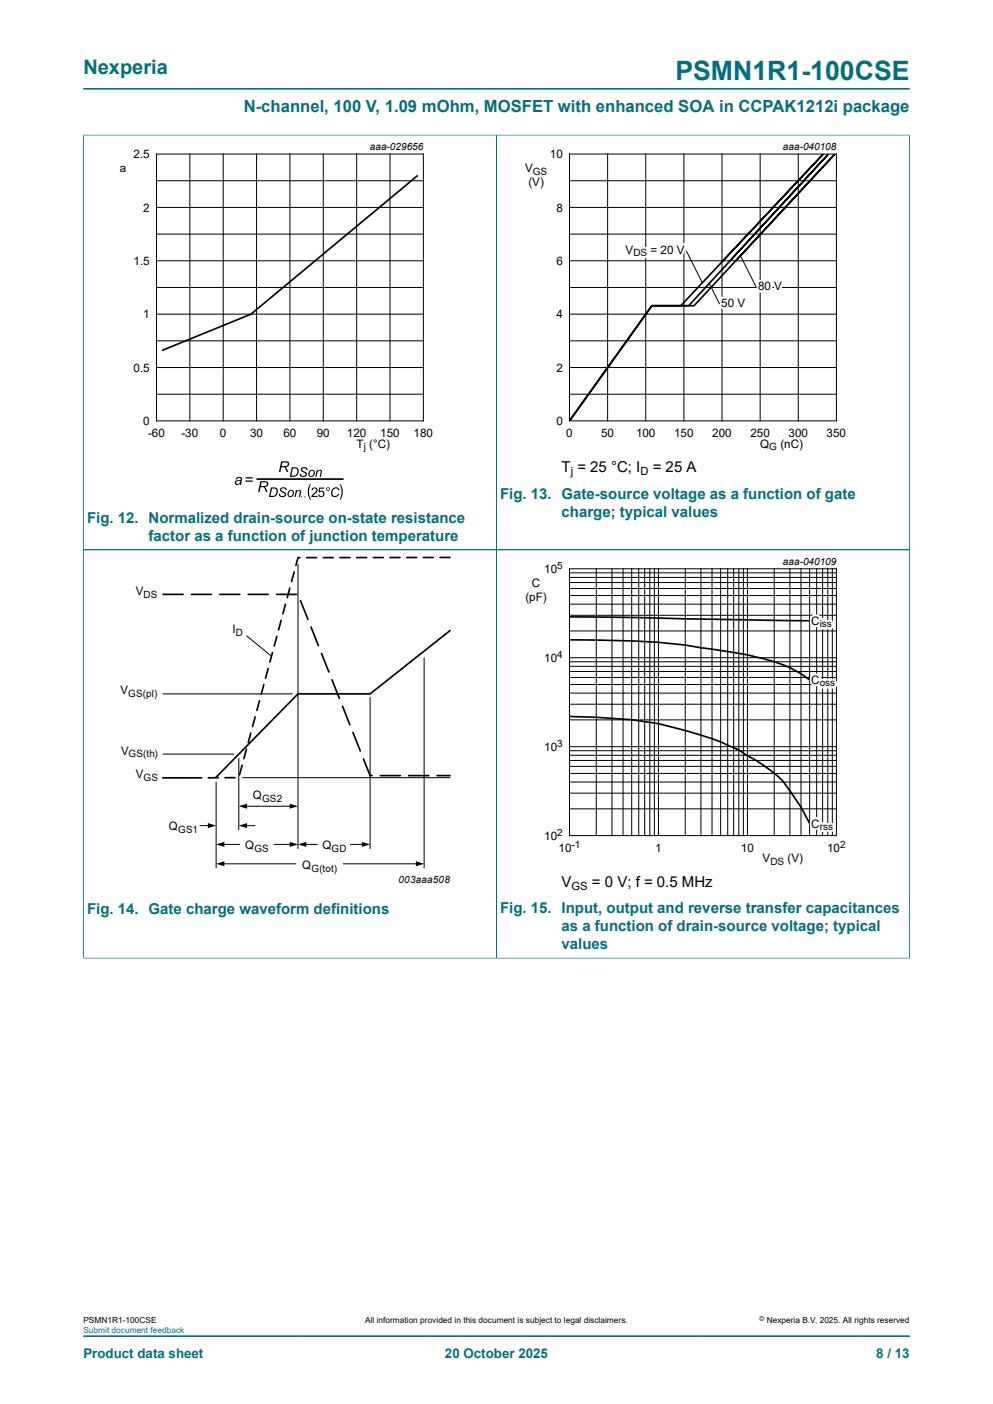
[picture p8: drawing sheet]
<svg xmlns="http://www.w3.org/2000/svg" width="210mm" height="297mm" viewBox="0 0 210 297" stroke-linecap="round" stroke-linejoin="round" font-family="sans-serif">
<path d="M17.6 18.8h174.8M17.6 28.6h174.8M17.6 28.5v174.3M105 28.6v174.1M192.3 28.5v174.3M17.6 116.3h174.7M17.6 202.7h174.8M17.6 282.6h174.8" fill="none" stroke="#036f7b" stroke-width=".21"/>
<g fill="none" stroke="#000" stroke-width=".21">
<path d="M33.1 32.6h56.4v56.4h-56.4zM33.1 38.2h56.4M40.1 32.6v56.4M47.2 32.6v56.4M54.3 32.6v56.4M61.3 32.6v56.4M68.4 32.6v56.4M75.4 32.6v56.4M82.5 32.6v56.4M120.4 32.6h56.5v56.4h-56.5zM120.4 38.2h56.5M128.5 32.6v56.4"/>
<path d="M136.6 32.6v56.4M144.6 32.6v56.4M152.7 32.6v56.4M160.8 32.6v56.4M168.8 32.6v56.4M33.1 55.2h56.4M33.1 49.5h56.4M33.1 43.9h56.4M120.4 55.2h56.5M120.4 49.5h56.5M120.4 43.9h56.5M145.1 53.1l3.4 6.7"/>
<path d="M150 59.9l2.2 4.4M156.6 54.1l3.3 6.7M33.1 77.7h56.4M33.1 72.1h56.4M33.1 66.5h56.4M33.1 60.8h56.4M120.4 77.7h56.5M120.4 72.1h56.5M120.4 66.5h56.5M120.4 60.8h56.5M33.1 83.4h56.4M120.4 83.4h56.5"/>
<path d="M63 119.3v60.2M52.2 134.5l5.2 4.3M89.7 139.2v44.4M120.4 120.3h56.5v56.5h-56.5zM120.4 140h56.5M120.4 139.1h56.5M120.4 133.5h56.5M120.4 130.2h56.5M120.4 127.8h56.5M120.4 126h56.5M120.4 124.5h56.5M120.4 123.2h56.5"/>
<path d="M120.4 122.1h56.5M120.4 121.2h56.5M126.1 120.3v56.5M129.4 120.3v56.5M131.8 120.3v56.5M133.6 120.3v56.5M135.1 120.3v56.5M136.3 120.3v56.5M137.4 120.3v56.5M138.4 120.3v56.5M139.3 120.3v56.5M144.9 120.3v56.5"/>
<path d="M148.2 120.3v56.5M150.6 120.3v56.5M152.4 120.3v56.5M153.9 120.3v56.5M155.2 120.3v56.5M156.2 120.3v56.5M157.2 120.3v56.5M158.1 120.3v56.5M163.7 120.3v56.5M167 120.3v56.5M169.4 120.3v56.5M171.2 120.3v56.5"/>
<path d="M172.7 120.3v56.5M174 120.3v56.5M175.1 120.3v56.5M176 120.3v56.5M34.5 159.5h15M34.5 146.8h27.3M78.3 147.5v32M120.4 159.8h56.5M120.4 158.8h56.5M120.4 157.9h56.5M120.4 152.3h56.5M120.4 149h56.5"/>
<path d="M120.4 146.6h56.5M120.4 144.8h56.5M120.4 143.3h56.5M120.4 142h56.5M120.4 141h56.5M42.3 174.7h2M45.7 165.5v18.1M47.1 178.6h3.6M50.5 160.4v15.1M51.3 164.5h43.9M51.9 174.7h2M51.9 170.6h9.7"/>
<path d="M58 178.6h3.6M64.4 178.6h2.7M74.1 178.6h2.8M120.4 171.1h56.5M120.4 167.8h56.5M120.4 165.4h56.5M120.4 163.6h56.5M120.4 162.1h56.5M120.4 160.9h56.5M47.1 182.7h15.5M72.6 182.7h15.7"/>
</g>
<g fill="none" stroke="#000" stroke-width=".35">
<path d="M88.4 37.1l-35.3 29.4-18.8 7.6M152.9 55.2l21.2-22.6-30.1 32.1h-6.1l-17.5 24.3M154.4 55.2l20.8-22.6-29.6 32.1h-7.7l-17.5 24.3M155.6 55.2l21-22.6-29.8 32.1h-8.9l-17.5 24.3M54.4 101.3h18.1M63.4 118h-.4l-.4 1.6M64.8 118h2.1M70.5 118h-2.1M74 118h-2.1M75.4 117.9h2.1M81.1 117.9h-2.2M84.6 117.9h-2.1"/>
<path d="M86 117.9h2.1M91.6 117.9h-2.1M95.2 117.9h-2.1M34.5 125.7h4.2M40.5 125.7h4.2M46.5 125.7h4.2M52.5 125.7h4.2M57.6 138l-.5 2.1M58.5 125.7h4.2M58.5 134.6l-.5 2.1M59.5 131.2l-.6 2.1M60.4 127.8l-.6 2"/>
<path d="M61.3 124.4l-.6 2M62.2 121l-.5 2M63.6 127.1l1.5 3.9M65.8 132.7l1.5 3.9M68 138.2l1.6 4M95.2 133.4l-16.9 13.4h-15.3l-17.3 17.6M120.4 130.5l50.8 .8M120.4 135.3a206.3 206.3 0 0 1 24.5 1.2l3.3 .5a91.5 91.5 0 0 1 15.9 3.1l1.1 .4a19.5 19.5 0 0 1 6 3.3M52.1 158.5l-.5 2M53 155.1l-.5 2M54 151.6l-.6 2.1M54.9 148.2l-.6 2.1"/>
<path d="M55.8 144.8l-.6 2.1M56.7 141.4l-.5 2.1M70.2 143.8l1.6 3.9M72.4 149.4l1.6 3.9M74.6 154.9l1.6 4M120.4 151.6l5.7 .1a72.5 72.5 0 0 1 24.5 4.6l5.6 2.3 1.9 1.3a27.4 27.4 0 0 1 7.1 5 52.3 52.3 0 0 1 6 9.3M34.5 164.5h5.9M42.7 164.5h-2.2M46.2 164.5h-2.1M49.7 164.5h-2.1M51.2 161.9l-.5 2M76.9 160.5l1.4 3.6h.4"/>
<path d="M80.4 164.1h4.3M86.4 164.1h4.3M92.4 164.1h2.8"/>
</g>
<g fill="#000">
<path d="M59.4 103.2a.76 .76 0 0 1 1.3 .5l-.3-.1a.45 .45 0 0 0-.5-.3 .45 .45 0 0 0-.4 .4l.1 .1a.75 .75 0 0 1 .8 1.1 .82 .82 0 0 1-.8 .3 .82 .82 0 0 1-.6-.7h.2a.48 .48 0 0 0 .5 .4 .48 .48 0 0 0 .5-.5 1.05 1.05 0 0 1-1-.9zM62.6 103.7h.2v.2a.47 .47 0 0 1 .6-.3 .47 .47 0 0 1 .2 .6l-.1 .9h-.3l.2-1.2a.49 .49 0 0 0-.5 .1 .49 .49 0 0 0-.2 .4l-.2 .7h-.2zM63.8 99a.76 .76 0 0 1 1.3 .4h-.3a.45 .45 0 0 0-.5-.4 .45 .45 0 0 0-.4 .5l.2 .1a.75 .75 0 0 1 .7 1 .82 .82 0 0 1-.8 .3 .82 .82 0 0 1-.6-.7h.2a.48 .48 0 0 0 .5 .5 .48 .48 0 0 0 .5-.5 1.05 1.05 0 0 1-1-1zM65.6 102.4h.2l-.3 .7a3.6 3.6 0 0 0 .3 2.6h-.2a3.1 3.1 0 0 1 0-3.3zM67 99.4h.2v.3a.47 .47 0 0 1 .6-.3 .47 .47 0 0 1 .2 .6l-.1 .9h-.3l.2-1.2a.49 .49 0 0 0-.5 0 .49 .49 0 0 0-.2 .5l-.2 .7h-.2zM70.3 103.4a.83 .83 0 0 1 .9-.3 .83 .83 0 0 1 .6 .6h-.2a.7 .7 0 0 0-1-.3 .7 .7 0 0 0-.3 .9 .59 .59 0 0 0 .5 .7 .59 .59 0 0 0 .7-.6l.2 .1a.92 .92 0 0 1-1.3 .6 .92 .92 0 0 1-.2-1.5zM71.8 102.4h.2a3.1 3.1 0 0 1 0 3.3h-.2a3.6 3.6 0 0 0 0-3.3zM44 174.1l1.7 .6-1.7 .5zM45.7 178.6l1.8-.5v1zM50.5 174.7l1.7-.6v1.1zM50.5 170.6l1.7-.6v1.1zM61.3 170l1.7 .6-1.7 .5z"/>
<path d="M61.3 178.1l1.7 .5-1.7 .5zM63 178.6l1.8-.5v1zM76.5 178.1l1.8 .5-1.8 .5zM45.7 182.7l1.8-.5v1.1zM87.9 182.2l1.8 .5-1.8 .6z"/>
<path d="M59.5 97.6h.9a.64 .64 0 0 1 .8 .6 .64 .64 0 0 1-.8 .6l.6 1.1h-.4l-.1-.5a.71 .71 0 0 0-1-.5l-.2 1h-.3zM59.7 97.8l-.1 .8a1.02 1.02 0 0 0 1.3-.3l-.2-.4z"/>
<path d="M50 101.1a.66 .66 0 0 1 .8-.2 .66 .66 0 0 1 .4 .7l-.1 1h-.3l-.1-.3a.55 .55 0 0 1-.8 .2 .55 .55 0 0 1 .1-.9l.9-.1a.39 .39 0 0 0-.3-.4 .39 .39 0 0 0-.5 .3h-.3zM50 101.9a.38 .38 0 0 0 .3 .5 .38 .38 0 0 0 .4-.3l.1-.4z"/>
<path d="M51.9 101h1.5v.2h-1.5zM51.9 101.6h1.5v.3h-1.5z"/>
<path d="M55.1 101.8h.9a.64 .64 0 0 1 .8 .6 .64 .64 0 0 1-.8 .6l.6 1.1h-.4l-.1-.5a.71 .71 0 0 0-1-.5l-.2 1h-.3zM55.3 102l-.1 .8a1.02 1.02 0 0 0 1.2-.3l-.1-.4z"/>
<path d="M57.3 103.1h.6a1.01 1.01 0 0 1 .9 1 1.01 1.01 0 0 1-.9 1h-1zM57.5 103.3l-.3 1.6a.93 .93 0 0 0 1.1-.4 .93 .93 0 0 0-.1-1.1z"/>
<path d="M61 103.9a.73 .73 0 0 1 1.2 .2 .73 .73 0 0 1-.6 1 .7 .7 0 0 1-.8-.4 .7 .7 0 0 1 .2-.8zM61.3 104a.5 .5 0 0 0-.3 .6 .5 .5 0 0 0 .6 .3l.2-.1a.47 .47 0 0 0 .1-.7 .47 .47 0 0 0-.6-.1z"/>
<path d="M61.7 98.8h.6a1.01 1.01 0 0 1 .9 1 1.01 1.01 0 0 1-.9 1l-1 .1zM61.9 99.1l-.3 1.5a.93 .93 0 0 0 1.1-.3 .93 .93 0 0 0-.1-1.2z"/>
<path d="M65.5 99.6a.73 .73 0 0 1 1.1 .3 .73 .73 0 0 1-.6 1 .7 .7 0 0 1-.8-.4 .7 .7 0 0 1 .3-.9zM65.7 99.7a.5 .5 0 0 0-.3 .6 .5 .5 0 0 0 .6 .3l.2-.1a.47 .47 0 0 0 .1-.6 .47 .47 0 0 0-.6-.2z"/>
<path d="M66.1 103.3a.66 .66 0 0 1 1 .1 .66 .66 0 0 1-.4 1l-.5 .5h1v.2h-1.4l.3-.5a1.11 1.11 0 0 0 .7-1.2l-.4-.1-.3 .4h-.2zM67.5 103.1h1v.3h-.8l-.1 .5a.67 .67 0 0 1 1 .3 .67 .67 0 0 1-.5 .9 .67 .67 0 0 1-.8-.5h.2a.44 .44 0 0 0 .7 .2 .44 .44 0 0 0 .1-.7 .44 .44 0 0 0-.7 0l-.3 .1z"/>
<path d="M69 103.5a.4 .4 0 0 1 .8 0 .4 .4 0 0 1-.8 0zM69.1 103.5a.25 .25 0 0 0 .5 0 .25 .25 0 0 0-.5 0z"/>
</g>
<path d="M20.4 118.7h81.8v66.4h-81.8z" fill="none" stroke="#fefefe" stroke-width=".21"/>
<text font-size="5.6" fill="#036f7b" x="142.8" y="16.8">PSMN1R1-100CSE</text>
<text font-size="4.2" fill="#036f7b" x="17.6" y="15.6">Nexperia</text>
<text font-size="3.5" fill="#036f7b" x="51.5" y="23.7">N-channel, 100 V, 1.09 mOhm, MOSFET with enhanced SOA in CCPAK1212i package</text>
<g font-size="3.2">
<text x="118.8" y="99.9">T = 25 °C; I</text>
<text x="138" y="99.9">= 25 A</text>
<text x="118.8" y="187.6">V</text>
<text x="125.2" y="187.6">= 0 V; f = 0.5 MHz</text>
</g>
<g font-size="3.2" fill="#036f7b">
<text x="105.8" y="105.5">Fig. 13. Gate-source voltage as a function of gate</text>
<text x="18.4" y="110.6">Fig. 12. Normalized drain-source on-state resistance</text>
<text x="118.8" y="109.3">charge; typical values</text>
<text x="31.4" y="114.4">factor as a function of junction temperature</text>
<text x="18.4" y="193.3">Fig. 14. Gate charge waveform definitions</text>
<text x="105.8" y="193.2">Fig. 15. Input, output and reverse transfer capacitances</text>
<text x="118.8" y="197">as a function of drain-source voltage; typical</text>
<text x="118.8" y="200.8">values</text>
</g>
<g font-size="2.8" fill="#036f7b">
<text x="17.6" y="287.2">Product data sheet</text>
<text x="94.1" y="287.2">20 October 2025</text>
<text x="185.3" y="287.2">8 / 13</text>
</g>
<g font-size="2.5">
<text x="28.2" y="33.5">2.5</text>
<text x="116.3" y="33.5">10</text>
<text x="25.3" y="36.5">a</text>
<text x="111" y="36.5">V</text>
<text x="111.7" y="39.4">(V)</text>
<text x="30.3" y="44.8">2</text>
<text x="117.7" y="44.8">8</text>
<text x="132.3" y="53.7">V</text>
<text x="137.6" y="53.7">= 20 V</text>
<text x="28.2" y="56">1.5</text>
<text x="117.7" y="56">6</text>
<text x="152.5" y="65">50 V</text>
<text x="160.3" y="61.4">80 V</text>
<text x="30.3" y="67.3">1</text>
<text x="117.7" y="67.3">4</text>
<text x="28.2" y="78.6">0.5</text>
<text x="117.7" y="78.6">2</text>
<text x="30.3" y="89.9">0</text>
<text x="117.7" y="89.9">0</text>
<text x="31.3" y="92.4">-60</text>
<text x="38.4" y="92.4">-30</text>
<text x="46.5" y="92.4">0</text>
<text x="52.9" y="92.4">30</text>
<text x="59.9" y="92.4">60</text>
<text x="67" y="92.4">90</text>
<text x="73.4" y="92.4">120</text>
<text x="75.4" y="94.7">T (°C)</text>
<text x="80.4" y="92.4">150</text>
<text x="87.5" y="92.4">180</text>
<text x="119.8" y="92.4">0</text>
<text x="127.1" y="92.4">50</text>
<text x="134.5" y="92.4">100</text>
<text x="142.6" y="92.4">150</text>
<text x="150.6" y="92.4">200</text>
<text x="158.7" y="92.4">250</text>
<text x="160.8" y="94.7">Q</text>
<text x="165" y="94.7">(nC)</text>
<text x="166.8" y="92.4">300</text>
<text x="174.8" y="92.4">350</text>
<text x="28.7" y="125.8">V</text>
<text x="112.5" y="124.2">C</text>
<text x="115.1" y="121.2">10</text>
<text x="111.1" y="127.2">(pF)</text>
<text x="49.1" y="134">I</text>
<text x="171.6" y="132.2">C</text>
<text x="115.1" y="140">10</text>
<text x="25.5" y="146.7">V</text>
<text x="171.6" y="144.7">C</text>
<text x="25.6" y="159.6">V</text>
<text x="115.1" y="158.8">10</text>
<text x="28.8" y="164.6">V</text>
<text x="53.5" y="168.9">Q</text>
<text x="35.7" y="175.6">Q</text>
<text x="51.8" y="179.7">Q</text>
<text x="68.2" y="179.7">Q</text>
<text x="115.1" y="177.6">10</text>
<text x="171.6" y="175.1">C</text>
<text x="63.9" y="183.8">Q</text>
<text x="118.1" y="180.1">10</text>
<text x="138.6" y="180.1">1</text>
<text x="156.7" y="180.1">10</text>
<text x="161.3" y="182.4">V</text>
<text x="166.5" y="182.4">(V)</text>
<text x="174.9" y="180.1">10</text>
</g>
<g font-size="2.4">
<text x="120.7" y="100.5">j</text>
<text x="135.4" y="100.5">D</text>
<text x="120.9" y="188.2">GS</text>
</g>
<g font-size="2.1">
<text x="78.2" y="31.8">aaa-029656</text>
<text x="165.6" y="31.8">aaa-040108</text>
<text x="112.7" y="37">GS</text>
<text x="134" y="54.2">DS</text>
<text x="76.9" y="95.2">j</text>
<text x="162.7" y="95.2">G</text>
<text x="165.6" y="119.5">aaa-040109</text>
<text x="117.9" y="120.5">5</text>
<text x="30.4" y="126.4">DS</text>
<text x="49.9" y="134.6">D</text>
<text x="173.4" y="132.7">iss</text>
<text x="117.9" y="139.3">4</text>
<text x="27.1" y="147.4">GS(pl)</text>
<text x="173.4" y="145.2">oss</text>
<text x="27.2" y="160.2">GS(th)</text>
<text x="117.9" y="158.1">3</text>
<text x="30.3" y="165.2">GS</text>
<text x="55.4" y="169.6">GS2</text>
<text x="37.7" y="176.2">GS1</text>
<text x="117.9" y="176.9">2</text>
<text x="120.9" y="179.4">-1</text>
<text x="173.4" y="175.6">rss</text>
<text x="177.7" y="179.4">2</text>
<text x="53.8" y="180.3">GS</text>
<text x="65.9" y="184.4">G(tot)</text>
<text x="70.1" y="180.3">GD</text>
<text x="162.9" y="182.9">DS</text>
<text x="84.2" y="186.8">003aaa508</text>
</g>
<g font-size="1.8">
<text x="17.6" y="279.9">PSMN1R1-100CSE</text>
<text x="77.2" y="279.9">All information provided in this document is subject to legal disclaimers.</text>
<text x="162.2" y="279.9">Nexperia B.V. 2025. All rights reserved</text>
</g>
<text font-size="1.8" fill="#00f" x="17.6" y="282">Submit document feedback</text>
<text font-size="1.4" x="160.6" y="279.4">©</text>
</svg>
